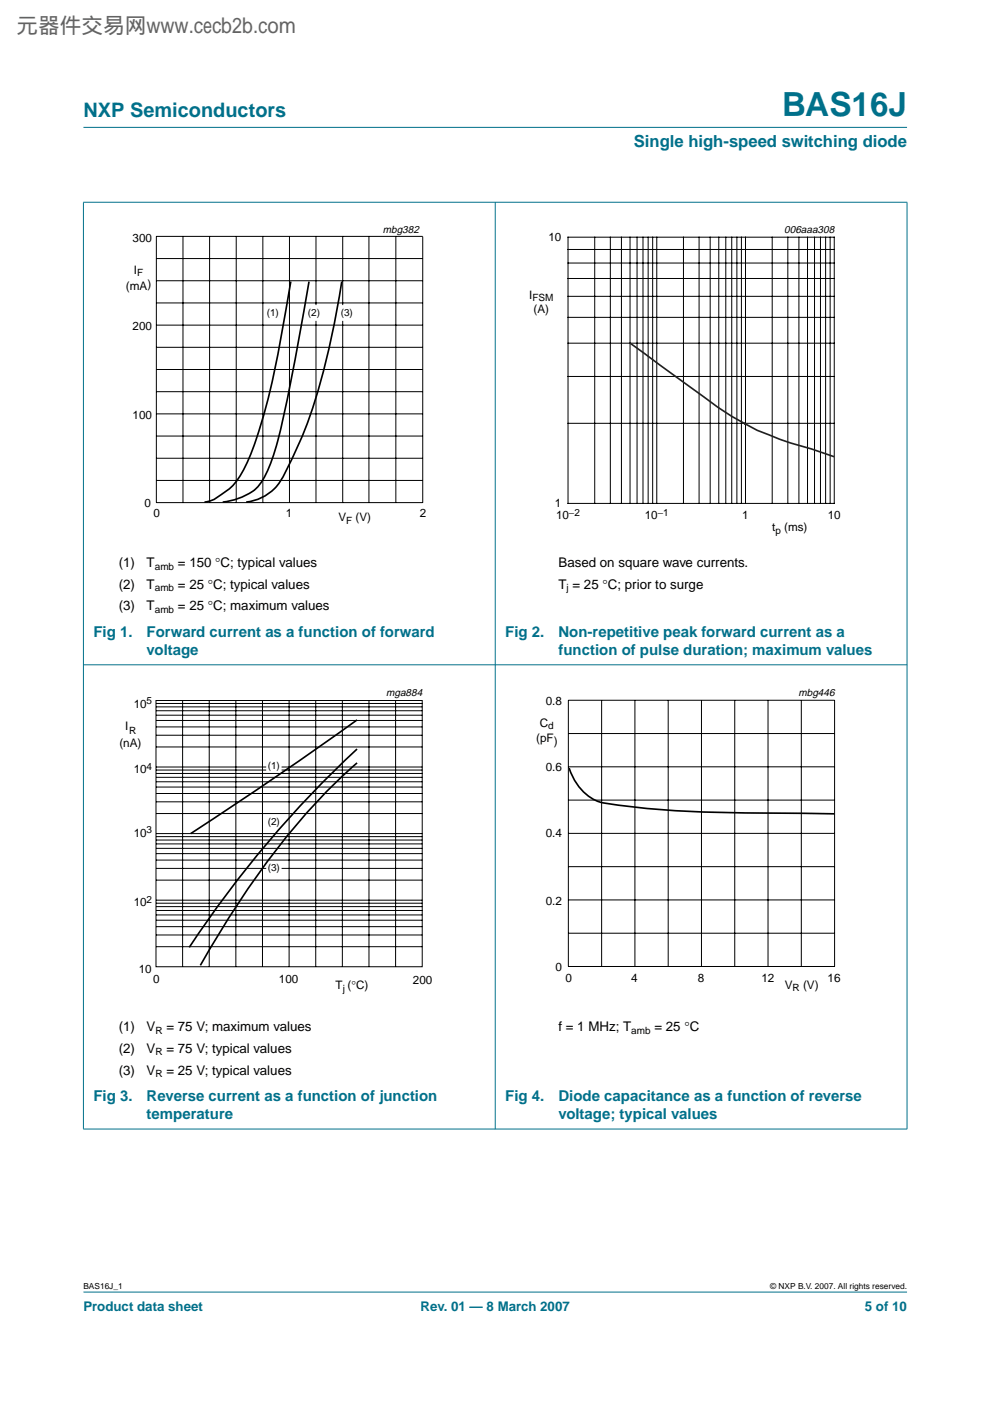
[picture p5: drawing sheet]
<svg xmlns="http://www.w3.org/2000/svg" width="210mm" height="297mm" viewBox="0 0 210 297" stroke-linecap="round" stroke-linejoin="round" font-family="sans-serif">
<g fill="#00708a" stroke="#00708a" stroke-width=".21">
<path d="M17.7 273.9h174.6z"/>
<path d="M17.7 27h174.6z"/>
<path d="M17.7 42.9v196.4z"/>
<path d="M105 42.8v196.6z"/>
<path d="M192.3 42.9v196.4z"/>
<path d="M17.6 42.9h174.8z"/>
<path d="M17.6 141h174.8z"/>
<path d="M17.6 239.4h174.8z"/>
</g>
<g fill="none" stroke="#000" stroke-width=".21">
<path d="M33.2 54.8h56.4M33.2 59.5h56.4M38.8 50.1v56.5M44.4 50.1v56.5M50.1 50.1v56.5M55.7 50.1v56.5M61.4 50.1v56.5M67 50.2v56.4M72.7 50.1v56.5M78.2 50.1v56.5M83.9 50.2v56.4M89.6 50.1h-56.4v56.5h56.4"/>
<path d="M89.6 50.2v56.4M120.4 50.3h56.5v56.4h-56.5zM120.4 59h56.5M120.4 55.8h56.5M120.4 52.9h56.5M126.1 50.3v56.4M129.4 50.3v56.4M131.8 50.3v56.4M133.6 50.3v56.4M135.1 50.3v56.4M136.3 50.3v56.4M137.4 50.3v56.4"/>
<path d="M138.4 50.3v56.4M139.2 50.3v56.4M144.9 50.3v56.4M148.2 50.3v56.4M150.6 50.3v56.4M152.4 50.3v56.4M153.9 50.3v56.4M155.1 50.3v56.4M156.2 50.3v56.4M157.2 50.3v56.4M158.1 50.3v56.4M163.7 50.3v56.4"/>
<path d="M167 50.3v56.4M169.4 50.3v56.4M171.2 50.3v56.4M172.7 50.3v56.4M174 50.3v56.4M175.1 50.3v56.4M176 50.3v56.4M33.2 73.6h56.4M33.2 78.3h56.4M33.2 68.9h56.4M33.2 64.2h56.4M120.4 79.8h56.5"/>
<path d="M120.4 72.8h56.5M120.4 67.3h56.5M120.4 62.8h56.5M33.2 87.7h56.4M33.2 92.5h56.4M33.2 97.2h56.4M33.2 83h56.4M120.4 89.8h56.5M33.2 101.9h56.4M33.1 148.5h56.4v56.5h-56.4zM33.1 158.4h56.4M33.1 155.9h56.4"/>
<path d="M33.1 154.1h56.4M33.1 152.8h56.4M33.1 151.6h56.4M33.1 150.7h56.4M33.1 149.9h56.4M33.1 149.2h56.4M38.7 148.5v56.5M44.4 148.5v56.5M50 148.5v56.5M55.7 148.5v56.5M61.3 148.5v56.5M66.9 148.5v56.5"/>
<path d="M72.6 148.5v56.5M78.2 148.5v56.5M83.9 148.5v56.5M120.5 148.5h56.5v56.4h-56.5zM120.5 155.5h56.5M127.6 148.5v56.4M134.6 148.5v56.4M141.7 148.5v56.4M148.7 148.5v56.4M155.8 148.5v56.4M162.8 148.5v56.4M169.9 148.5v56.4"/>
<path d="M33.1 179.9h56.4M33.1 178.9h56.4M33.1 178.1h56.4M33.1 177.4h56.4M33.1 176.7h56.4M33.1 172.5h56.4M33.1 170h56.4M33.1 168.2h56.4M33.1 166.9h56.4M33.1 165.8h56.4M33.1 164.8h56.4M33.1 164h56.4"/>
<path d="M33.1 163.3h56.4M33.1 162.6h56.4M120.5 176.7h56.5M120.5 162.6h56.5M120.5 169.6h56.5M33.1 198.2h56.4M33.1 196.5h56.4M33.1 195.1h56.4M33.1 194h56.4M33.1 193h56.4M33.1 192.2h56.4M33.1 191.5h56.4"/>
<path d="M33.1 190.9h56.4M33.1 186.6h56.4M33.1 184.1h56.4M33.1 182.4h56.4M33.1 181h56.4M120.5 183.7h56.5M120.5 190.8h56.5M120.5 197.9h56.5M33.1 200.7h56.4"/>
</g>
<path d="M20.5 47.4h81.8v66.3h-81.8zM107.7 47.5h81.9v66.3h-81.9zM20.4 145.7h81.8v66.3h-81.8zM107.8 145.6h81.9v66.4h-81.9z" fill="none" stroke="#fff" stroke-width=".21"/>
<path d="M61.7 59.7l-.5 2.7a200.5 200.5 0 0 1-6.4 29.2 30.5 30.5 0 0 1-5.5 11.4 23.6 23.6 0 0 1-4.5 3.1l-1.4 .4M65.5 59.7a416.2 416.2 0 0 1-7 35.3 20.4 20.4 0 0 1-4.4 8.7 13.9 13.9 0 0 1-6.9 2.8M72.5 59.7a149.4 149.4 0 0 1-8.4 32.8l-1.1 2.4a32.6 32.6 0 0 1-4.7 8.6 10.2 10.2 0 0 1-6.1 3M75.7 158.8a230.6 230.6 0 0 0-35.6 42.1M75.7 152.6a893.9 893.9 0 0 1-35.3 24.1M75.7 161.8a151.7 151.7 0 0 0-29.1 35.8l-4.1 7.1M120.7 162.8a10.4 10.4 0 0 0 7.2 7.4 233.3 233.3 0 0 0 37.4 2.2l11.6 .1" fill="none" stroke="#000" stroke-width=".35"/>
<g fill="#fff" stroke="#fff" stroke-width=".21">
<path d="M66.5 64.8h1.3v3.1h-1.3z"/>
<path d="M72.3 64.8h1.4v3.1h-1.4z"/>
<path d="M56.6 172.9h3v2.6h-3z"/>
<path d="M56.6 161.1h3v2.5h-3z"/>
<path d="M56.6 182.8h3v2.5h-3z"/>
</g>
<path d="M133.6 72.7l15.6 11.4a58.5 58.5 0 0 0 18.4 9.8l4.5 1.3 4.6 1.6" fill="none" stroke="#231f20" stroke-width=".35"/>
<text font-size="7.1" fill="#00708a" x="165.9" y="24.7">BAS16J</text>
<text font-size="4.6" fill="#646464" x="3.5" y="7.1">元器件交易网www.cecb2b.com</text>
<text font-size="4.2" fill="#00708a" x="17.7" y="24.9">NXP Semiconductors</text>
<text font-size="3.5" fill="#00708a" x="134.4" y="31.1">Single high-speed switching diode</text>
<g font-size="3.2" fill="#00708a">
<text x="19.8" y="135">Fig 1.</text>
<text x="31.1" y="135">Forward current as a function of forward</text>
<text x="107.1" y="135">Fig 2.</text>
<text x="118.4" y="135">Non-repetitive peak forward current as a</text>
<text x="31.1" y="138.8">voltage</text>
<text x="118.4" y="138.8">function of pulse duration; maximum values</text>
<text x="19.8" y="233.4">Fig 3.</text>
<text x="31.1" y="233.4">Reverse current as a function of junction</text>
<text x="107.1" y="233.4">Fig 4.</text>
<text x="118.4" y="233.4">Diode capacitance as a function of reverse</text>
<text x="31.1" y="237.3">temperature</text>
<text x="118.4" y="237.3">voltage; typical values</text>
</g>
<g font-size="2.8">
<text x="25.2" y="120.3">(1)</text>
<text x="25.2" y="124.8">(2)</text>
<text x="31.1" y="120.3">T</text>
<text x="31.1" y="124.8">T</text>
<text x="37.7" y="120.3">= 150 °C; typical values</text>
<text x="37.7" y="124.8">= 25 °C; typical values</text>
<text x="118.4" y="120.3">Based on square wave currents.</text>
<text x="118.4" y="124.8">T = 25 °C; prior to surge</text>
<text x="25.2" y="129.4">(3)</text>
<text x="31.1" y="129.4">T</text>
<text x="37.7" y="129.4">= 25 °C; maximum values</text>
<text x="25.2" y="218.7">(1)</text>
<text x="31.1" y="218.7">V</text>
<text x="35.3" y="218.7">= 75 V; maximum values</text>
<text x="118.4" y="218.7">f = 1 MHz; T</text>
<text x="138.8" y="218.7">= 25 °C</text>
<text x="25.2" y="223.3">(2)</text>
<text x="25.2" y="227.9">(3)</text>
<text x="31.1" y="223.3">V</text>
<text x="31.1" y="227.9">V</text>
<text x="35.3" y="223.3">= 75 V; typical values</text>
<text x="35.3" y="227.9">= 25 V; typical values</text>
</g>
<g font-size="2.8" fill="#00708a">
<text x="17.7" y="278">Product data sheet</text>
<text x="89.2" y="278">Rev. 01 — 8 March 2007</text>
<text x="183.4" y="278">5 of 10</text>
</g>
<g font-size="2.5">
<text x="28.1" y="51.2">300</text>
<text x="116.3" y="51.1">10</text>
<text x="28.4" y="58.1">I</text>
<text x="26.7" y="61.6">(mA)</text>
<text x="112.2" y="63.4">I</text>
<text x="28.1" y="69.9">200</text>
<text x="113.1" y="66.4">(A)</text>
<text x="28.1" y="88.8">100</text>
<text x="30.6" y="107.4">0</text>
<text x="117.7" y="107.6">1</text>
<text x="32.6" y="109.7">0</text>
<text x="60.6" y="109.7">1</text>
<text x="71.8" y="110.5">V</text>
<text x="75.4" y="110.5">(V)</text>
<text x="89" y="109.7">2</text>
<text x="117.9" y="110.1">10</text>
<text x="136.7" y="110.1">10</text>
<text x="157.4" y="110.1">1</text>
<text x="163.7" y="112.7">t</text>
<text x="166.3" y="112.7">(ms)</text>
<text x="175.5" y="110.1">10</text>
<text x="115.7" y="149.6">0.8</text>
<text x="26.5" y="154.8">I</text>
<text x="28.3" y="150">10</text>
<text x="114.5" y="154.1">C</text>
<text x="25.3" y="158.3">(nA)</text>
<text x="113.7" y="157.3">(pF)</text>
<text x="28.3" y="163.9">10</text>
<text x="115.7" y="163.6">0.6</text>
<text x="28.3" y="177.4">10</text>
<text x="115.7" y="177.6">0.4</text>
<text x="115.7" y="192">0.2</text>
<text x="28.3" y="192.1">10</text>
<text x="29.4" y="206.2">10</text>
<text x="32.5" y="208.3">0</text>
<text x="59.1" y="208.3">100</text>
<text x="71.1" y="209.8">T (°C)</text>
<text x="87.5" y="208.5">200</text>
<text x="117.8" y="205.8">0</text>
<text x="119.9" y="208.3">0</text>
<text x="133.8" y="208.3">4</text>
<text x="147.9" y="208.3">8</text>
<text x="161.4" y="208.3">12</text>
<text x="166.4" y="209.7">V</text>
<text x="170.3" y="209.7">(V)</text>
<text x="175.4" y="208.3">16</text>
</g>
<g font-size="2.2">
<text x="81.2" y="49.3">mbg382</text>
<text x="166.3" y="49.4">006aaa308</text>
<text x="81.9" y="147.5">mga884</text>
<text x="169.3" y="147.5">mbg446</text>
</g>
<g font-size="2.1">
<text x="29.1" y="58.6">F</text>
<text x="112.9" y="63.9">FSM</text>
<text x="56.5" y="67.1">(1)</text>
<text x="65.3" y="67.1">(2)</text>
<text x="72.2" y="67.1">(3)</text>
<text x="73.4" y="111">F</text>
<text x="120.6" y="109.4">−2</text>
<text x="139.5" y="109.4">−1</text>
<text x="164.4" y="113.2">p</text>
<text x="32.8" y="120.8">amb</text>
<text x="32.8" y="125.4">amb</text>
<text x="120.1" y="125.4">j</text>
<text x="32.8" y="129.9">amb</text>
<text x="31.1" y="149.3">5</text>
<text x="27.4" y="155.6">R</text>
<text x="116.3" y="154.6">d</text>
<text x="31.1" y="163.2">4</text>
<text x="56.8" y="163">(1)</text>
<text x="31.1" y="176.7">3</text>
<text x="56.8" y="174.8">(2)</text>
<text x="56.8" y="184.7">(3)</text>
<text x="31.1" y="191.4">2</text>
<text x="72.7" y="210.3">j</text>
<text x="168" y="210.2">R</text>
<text x="33" y="219.2">R</text>
<text x="133.9" y="219.2">amb</text>
<text x="33" y="223.8">R</text>
<text x="33" y="228.4">R</text>
</g>
<g font-size="1.8">
<text x="17.7" y="273.4">BAS16J_1</text>
<text x="163.3" y="273.4">© NXP B.V. 2007. All rights reserved.</text>
</g>
</svg>
